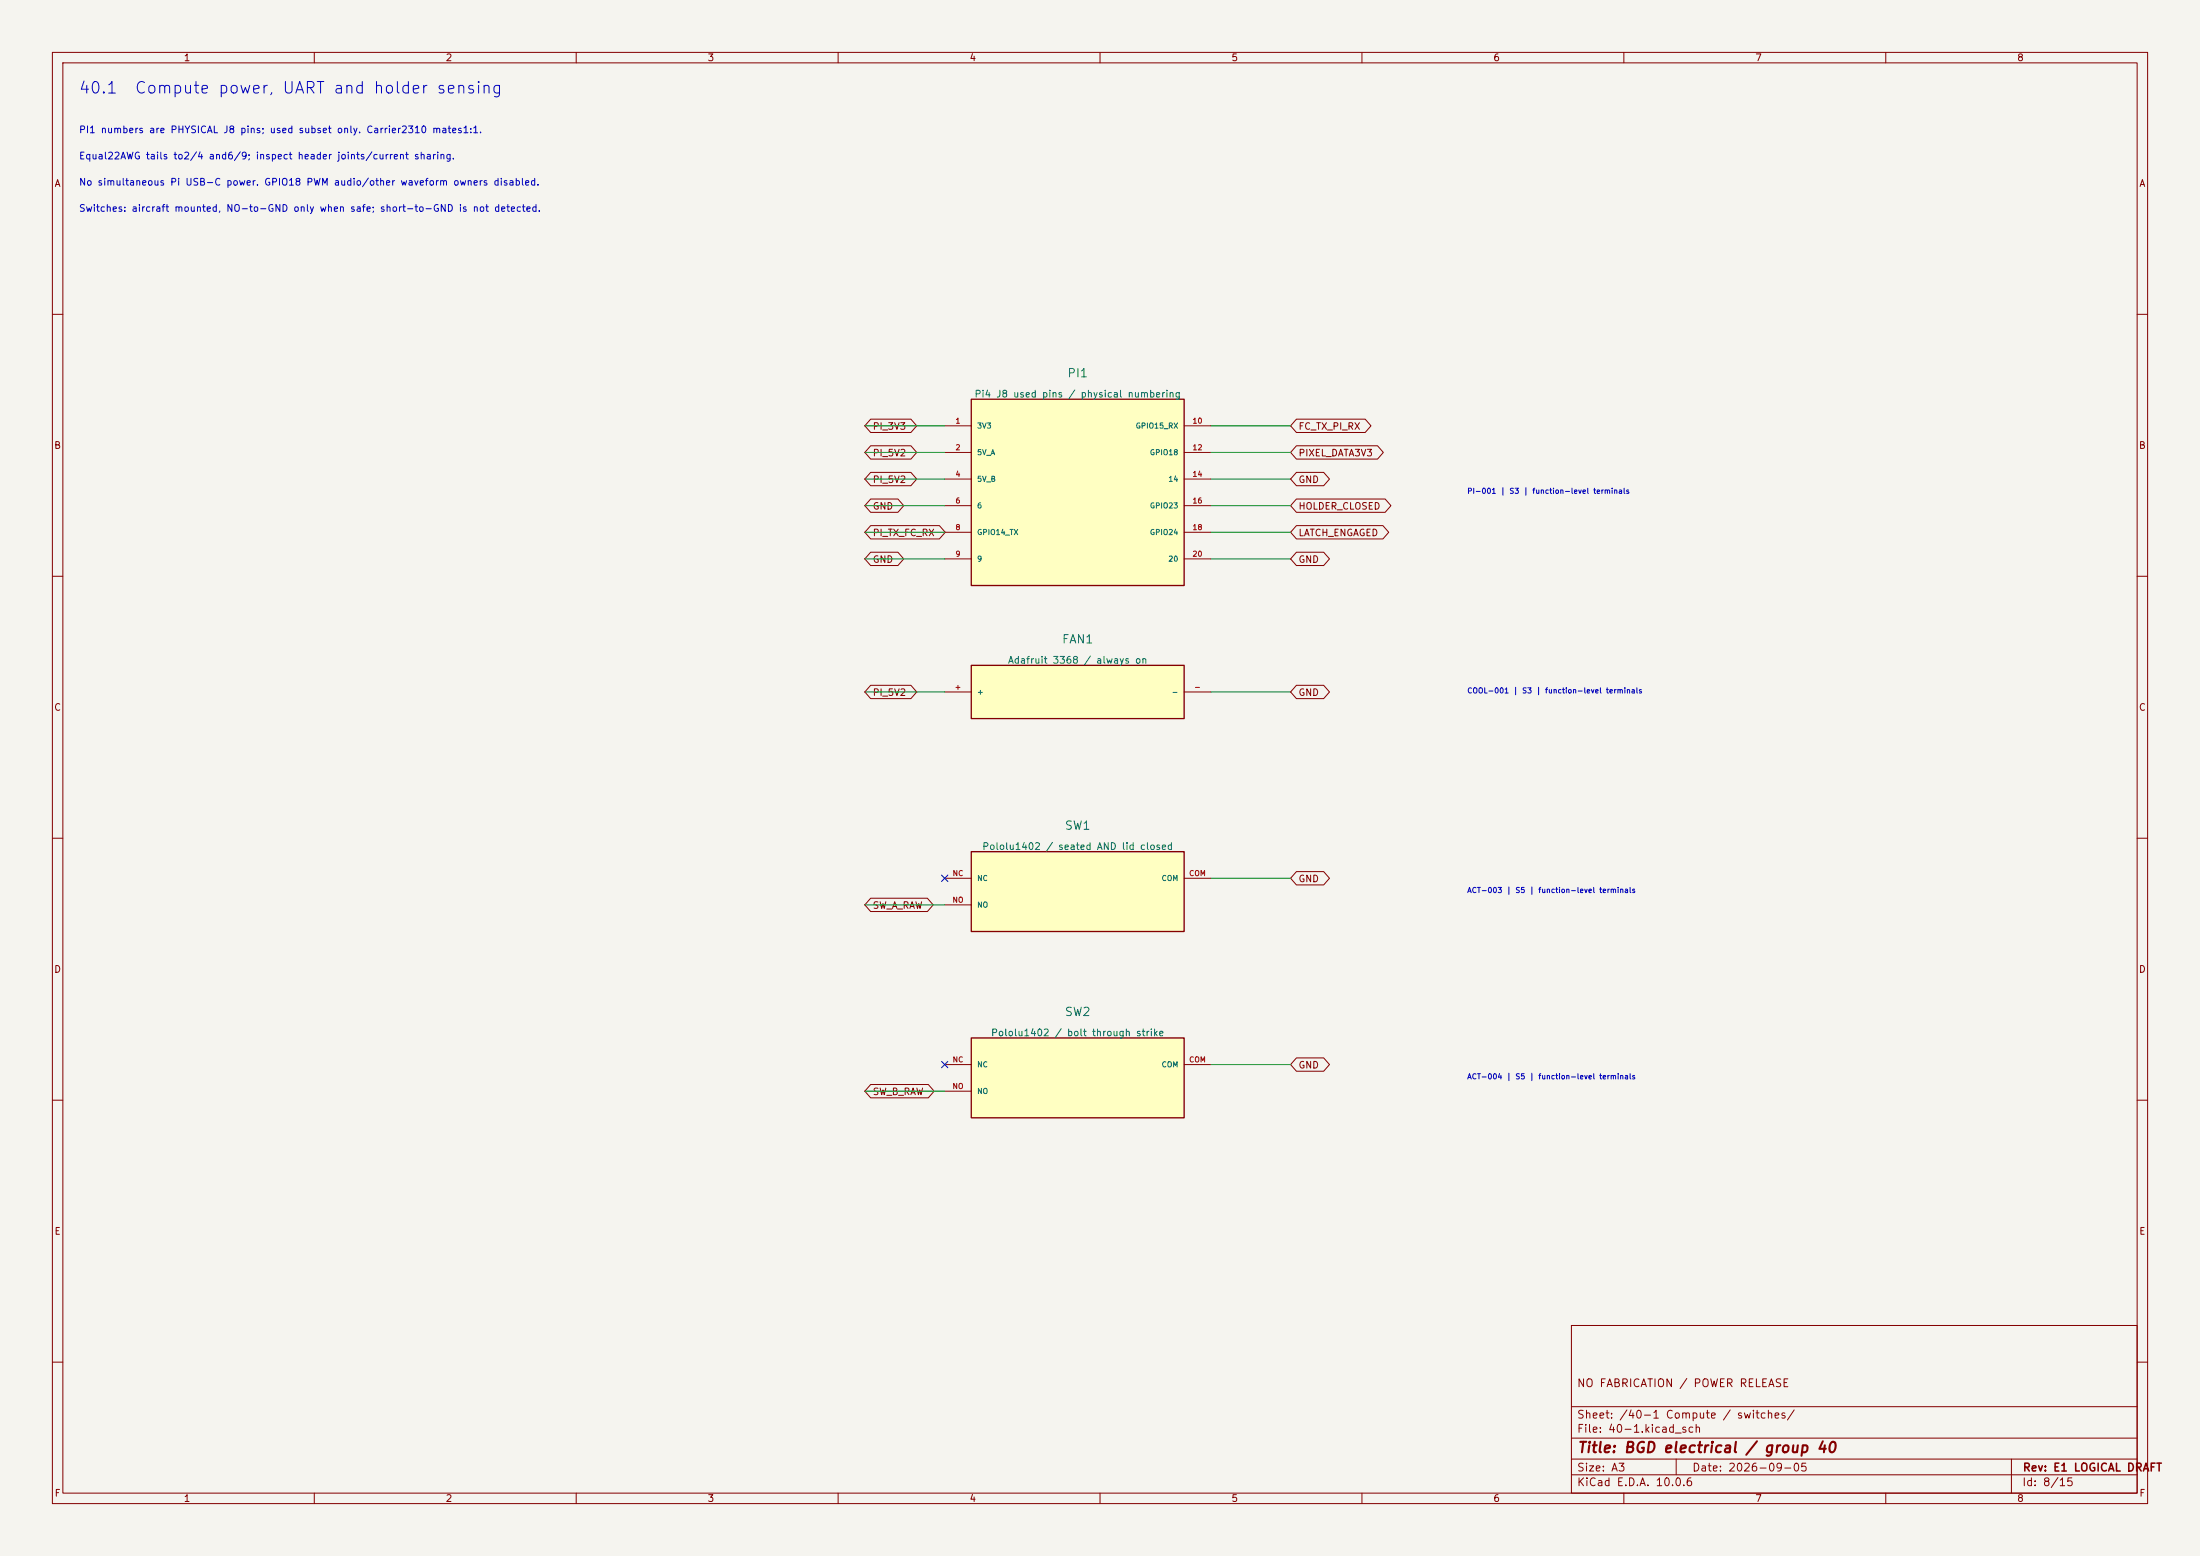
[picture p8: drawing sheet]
(kicad_sch (version 20250114) (generator "eeschema") (paper "A3") (title_block (title "BGD electrical / group 40") (date "2026-09-05") (rev "E1 LOGICAL DRAFT") (comment 1 "NO FABRICATION / POWER RELEASE")) (lib_symbols (symbol "BGD:BGD_PI1" (pin_names (offset 1.016)) (exclude_from_sim no) (in_bom yes) (on_board yes) (property "Reference" "PI1" (at 0 0 0) (effects (font (size 1.27 1.27)) (hide yes)))(property "Value" "Pi4 J8 used pins / physical numbering" (at 0 0 0) (effects (font (size 1.27 1.27)) (hide yes)))(property "Footprint" "" (at 0 0 0) (effects (font (size 1.27 1.27)) (hide yes)))(property "Datasheet" "https://www.raspberrypi.com/documentation/computers/raspberry-pi.html" (at 0 0 0) (effects (font (size 1.27 1.27)) (hide yes)))(property "Description" "Functional terminal model; PI-001; evidence S3; physical release held" (at 0 0 0) (effects (font (size 1.27 1.27)) (hide yes))) (symbol "BGD_PI1_1_1" (rectangle (start -20.32 17.78) (end 20.32 -17.78) (stroke (width 0.254) (type default)) (fill (type background)))(pin power_out line (at -25.4 12.700000000000001 0) (length 5.08) (name "3V3" (effects (font (size 1.0 1.0)) )) (number "1" (effects (font (size 1.0 1.0)) )))(pin power_in line (at -25.4 7.620000000000001 0) (length 5.08) (name "5V_A" (effects (font (size 1.0 1.0)) )) (number "2" (effects (font (size 1.0 1.0)) )))(pin power_in line (at -25.4 2.540000000000001 0) (length 5.08) (name "5V_B" (effects (font (size 1.0 1.0)) )) (number "4" (effects (font (size 1.0 1.0)) )))(pin passive line (at -25.4 -2.539999999999999 0) (length 5.08) (name "6" (effects (font (size 1.0 1.0)) )) (number "6" (effects (font (size 1.0 1.0)) )))(pin output line (at -25.4 -7.619999999999997 0) (length 5.08) (name "GPIO14_TX" (effects (font (size 1.0 1.0)) )) (number "8" (effects (font (size 1.0 1.0)) )))(pin passive line (at -25.4 -12.7 0) (length 5.08) (name "9" (effects (font (size 1.0 1.0)) )) (number "9" (effects (font (size 1.0 1.0)) )))(pin input line (at 25.4 12.700000000000001 180) (length 5.08) (name "GPIO15_RX" (effects (font (size 1.0 1.0)) )) (number "10" (effects (font (size 1.0 1.0)) )))(pin output line (at 25.4 7.620000000000001 180) (length 5.08) (name "GPIO18" (effects (font (size 1.0 1.0)) )) (number "12" (effects (font (size 1.0 1.0)) )))(pin passive line (at 25.4 2.540000000000001 180) (length 5.08) (name "14" (effects (font (size 1.0 1.0)) )) (number "14" (effects (font (size 1.0 1.0)) )))(pin input line (at 25.4 -2.539999999999999 180) (length 5.08) (name "GPIO23" (effects (font (size 1.0 1.0)) )) (number "16" (effects (font (size 1.0 1.0)) )))(pin input line (at 25.4 -7.619999999999997 180) (length 5.08) (name "GPIO24" (effects (font (size 1.0 1.0)) )) (number "18" (effects (font (size 1.0 1.0)) )))(pin passive line (at 25.4 -12.7 180) (length 5.08) (name "20" (effects (font (size 1.0 1.0)) )) (number "20" (effects (font (size 1.0 1.0)) )))))
(symbol "BGD:BGD_FAN1" (pin_names (offset 1.016)) (exclude_from_sim no) (in_bom yes) (on_board yes) (property "Reference" "FAN1" (at 0 0 0) (effects (font (size 1.27 1.27)) (hide yes)))(property "Value" "Adafruit 3368 / always on" (at 0 0 0) (effects (font (size 1.27 1.27)) (hide yes)))(property "Footprint" "" (at 0 0 0) (effects (font (size 1.27 1.27)) (hide yes)))(property "Datasheet" "https://www.adafruit.com/product/3368" (at 0 0 0) (effects (font (size 1.27 1.27)) (hide yes)))(property "Description" "Functional terminal model; COOL-001; evidence S3; physical release held" (at 0 0 0) (effects (font (size 1.27 1.27)) (hide yes))) (symbol "BGD_FAN1_1_1" (rectangle (start -20.32 5.08) (end 20.32 -5.08) (stroke (width 0.254) (type default)) (fill (type background)))(pin power_in line (at -25.4 0.0 0) (length 5.08) (name "+" (effects (font (size 1.0 1.0)) )) (number "+" (effects (font (size 1.0 1.0)) )))(pin passive line (at 25.4 0.0 180) (length 5.08) (name "-" (effects (font (size 1.0 1.0)) )) (number "-" (effects (font (size 1.0 1.0)) )))))
(symbol "BGD:BGD_SW1" (pin_names (offset 1.016)) (exclude_from_sim no) (in_bom yes) (on_board yes) (property "Reference" "SW1" (at 0 0 0) (effects (font (size 1.27 1.27)) (hide yes)))(property "Value" "Pololu1402 / seated AND lid closed" (at 0 0 0) (effects (font (size 1.27 1.27)) (hide yes)))(property "Footprint" "" (at 0 0 0) (effects (font (size 1.27 1.27)) (hide yes)))(property "Datasheet" "https://www.pololu.com/product/1402" (at 0 0 0) (effects (font (size 1.27 1.27)) (hide yes)))(property "Description" "Functional terminal model; ACT-003; evidence S5; physical release held" (at 0 0 0) (effects (font (size 1.27 1.27)) (hide yes))) (symbol "BGD_SW1_1_1" (rectangle (start -20.32 7.62) (end 20.32 -7.62) (stroke (width 0.254) (type default)) (fill (type background)))(pin passive line (at -25.4 2.54 0) (length 5.08) (name "NC" (effects (font (size 1.0 1.0)) )) (number "NC" (effects (font (size 1.0 1.0)) )))(pin passive line (at -25.4 -2.54 0) (length 5.08) (name "NO" (effects (font (size 1.0 1.0)) )) (number "NO" (effects (font (size 1.0 1.0)) )))(pin passive line (at 25.4 2.54 180) (length 5.08) (name "COM" (effects (font (size 1.0 1.0)) )) (number "COM" (effects (font (size 1.0 1.0)) )))))
(symbol "BGD:BGD_SW2" (pin_names (offset 1.016)) (exclude_from_sim no) (in_bom yes) (on_board yes) (property "Reference" "SW2" (at 0 0 0) (effects (font (size 1.27 1.27)) (hide yes)))(property "Value" "Pololu1402 / bolt through strike" (at 0 0 0) (effects (font (size 1.27 1.27)) (hide yes)))(property "Footprint" "" (at 0 0 0) (effects (font (size 1.27 1.27)) (hide yes)))(property "Datasheet" "https://www.pololu.com/product/1402" (at 0 0 0) (effects (font (size 1.27 1.27)) (hide yes)))(property "Description" "Functional terminal model; ACT-004; evidence S5; physical release held" (at 0 0 0) (effects (font (size 1.27 1.27)) (hide yes))) (symbol "BGD_SW2_1_1" (rectangle (start -20.32 7.62) (end 20.32 -7.62) (stroke (width 0.254) (type default)) (fill (type background)))(pin passive line (at -25.4 2.54 0) (length 5.08) (name "NC" (effects (font (size 1.0 1.0)) )) (number "NC" (effects (font (size 1.0 1.0)) )))(pin passive line (at -25.4 -2.54 0) (length 5.08) (name "NO" (effects (font (size 1.0 1.0)) )) (number "NO" (effects (font (size 1.0 1.0)) )))(pin passive line (at 25.4 2.54 180) (length 5.08) (name "COM" (effects (font (size 1.0 1.0)) )) (number "COM" (effects (font (size 1.0 1.0)) ))))))(text "40.1  Compute power, UART and holder sensing" (at 15 17 0) (effects (font (size 2.2 2.2)) (justify left)))(text "PI1 numbers are PHYSICAL J8 pins; used subset only. Carrier2310 mates1:1." (at 15 25 0) (effects (font (size 1.3 1.3)) (justify left)))(text "Equal22AWG tails to2/4 and6/9; inspect header joints/current sharing." (at 15 30 0) (effects (font (size 1.3 1.3)) (justify left)))(text "No simultaneous Pi USB-C power. GPIO18 PWM audio/other waveform owners disabled." (at 15 35 0) (effects (font (size 1.3 1.3)) (justify left)))(text "Switches: aircraft mounted, NO-to-GND only when safe; short-to-GND is not detected." (at 15 40 0) (effects (font (size 1.3 1.3)) (justify left)))(symbol (lib_id "BGD:BGD_PI1") (at 205.74 93.98 0) (unit 1) (in_bom yes) (on_board yes) (dnp no) (property "Reference" "PI1" (at 205.74 71.2 0) (effects (font (size 1.6 1.6)) )) (property "Value" "Pi4 J8 used pins / physical numbering" (at 205.74 75.2 0) (effects (font (size 1.3 1.3)) ))(property "Datasheet" "https://www.raspberrypi.com/documentation/computers/raspberry-pi.html" (at 205.74 93.98 0) (effects (font (size 1 1)) (hide yes))) (property "Inventory_ID" "PI-001" (at 205.74 93.98 0) (effects (font (size 1 1)) (hide yes))))(wire (pts (xy 180.34 81.28) (xy 165.1 81.28)) (stroke (width 0) (type default)))(global_label "PI_3V3" (shape bidirectional) (at 165.1 81.28 0) (effects (font (size 1.27 1.27)) (justify left)) (property "Intersheetrefs" "${INTERSHEET_REFS}" (at 165.1 81.28 0) (effects (font (size 1 1)) (hide yes))))(wire (pts (xy 180.34 86.36) (xy 165.1 86.36)) (stroke (width 0) (type default)))(global_label "PI_5V2" (shape bidirectional) (at 165.1 86.36 0) (effects (font (size 1.27 1.27)) (justify left)) (property "Intersheetrefs" "${INTERSHEET_REFS}" (at 165.1 86.36 0) (effects (font (size 1 1)) (hide yes))))(wire (pts (xy 180.34 91.44) (xy 165.1 91.44)) (stroke (width 0) (type default)))(global_label "PI_5V2" (shape bidirectional) (at 165.1 91.44 0) (effects (font (size 1.27 1.27)) (justify left)) (property "Intersheetrefs" "${INTERSHEET_REFS}" (at 165.1 91.44 0) (effects (font (size 1 1)) (hide yes))))(wire (pts (xy 180.34 96.52) (xy 165.1 96.52)) (stroke (width 0) (type default)))(global_label "GND" (shape bidirectional) (at 165.1 96.52 0) (effects (font (size 1.27 1.27)) (justify left)) (property "Intersheetrefs" "${INTERSHEET_REFS}" (at 165.1 96.52 0) (effects (font (size 1 1)) (hide yes))))(wire (pts (xy 180.34 101.6) (xy 165.1 101.6)) (stroke (width 0) (type default)))(global_label "PI_TX_FC_RX" (shape bidirectional) (at 165.1 101.6 0) (effects (font (size 1.27 1.27)) (justify left)) (property "Intersheetrefs" "${INTERSHEET_REFS}" (at 165.1 101.6 0) (effects (font (size 1 1)) (hide yes))))(wire (pts (xy 180.34 106.68) (xy 165.1 106.68)) (stroke (width 0) (type default)))(global_label "GND" (shape bidirectional) (at 165.1 106.68 0) (effects (font (size 1.27 1.27)) (justify left)) (property "Intersheetrefs" "${INTERSHEET_REFS}" (at 165.1 106.68 0) (effects (font (size 1 1)) (hide yes))))(wire (pts (xy 231.14 81.28) (xy 246.38 81.28)) (stroke (width 0) (type default)))(global_label "FC_TX_PI_RX" (shape bidirectional) (at 246.38 81.28 180) (effects (font (size 1.27 1.27)) (justify left)) (property "Intersheetrefs" "${INTERSHEET_REFS}" (at 246.38 81.28 180) (effects (font (size 1 1)) (hide yes))))(wire (pts (xy 231.14 86.36) (xy 246.38 86.36)) (stroke (width 0) (type default)))(global_label "PIXEL_DATA3V3" (shape bidirectional) (at 246.38 86.36 180) (effects (font (size 1.27 1.27)) (justify left)) (property "Intersheetrefs" "${INTERSHEET_REFS}" (at 246.38 86.36 180) (effects (font (size 1 1)) (hide yes))))(wire (pts (xy 231.14 91.44) (xy 246.38 91.44)) (stroke (width 0) (type default)))(global_label "GND" (shape bidirectional) (at 246.38 91.44 180) (effects (font (size 1.27 1.27)) (justify left)) (property "Intersheetrefs" "${INTERSHEET_REFS}" (at 246.38 91.44 180) (effects (font (size 1 1)) (hide yes))))(wire (pts (xy 231.14 96.52) (xy 246.38 96.52)) (stroke (width 0) (type default)))(global_label "HOLDER_CLOSED" (shape bidirectional) (at 246.38 96.52 180) (effects (font (size 1.27 1.27)) (justify left)) (property "Intersheetrefs" "${INTERSHEET_REFS}" (at 246.38 96.52 180) (effects (font (size 1 1)) (hide yes))))(wire (pts (xy 231.14 101.6) (xy 246.38 101.6)) (stroke (width 0) (type default)))(global_label "LATCH_ENGAGED" (shape bidirectional) (at 246.38 101.6 180) (effects (font (size 1.27 1.27)) (justify left)) (property "Intersheetrefs" "${INTERSHEET_REFS}" (at 246.38 101.6 180) (effects (font (size 1 1)) (hide yes))))(wire (pts (xy 231.14 106.68) (xy 246.38 106.68)) (stroke (width 0) (type default)))(global_label "GND" (shape bidirectional) (at 246.38 106.68 180) (effects (font (size 1.27 1.27)) (justify left)) (property "Intersheetrefs" "${INTERSHEET_REFS}" (at 246.38 106.68 180) (effects (font (size 1 1)) (hide yes))))(text "PI-001 | S3 | function-level terminals" (at 280 93.98 0) (effects (font (size 1.0 1.0)) (justify left)))(symbol (lib_id "BGD:BGD_FAN1") (at 205.74 132.08 0) (unit 1) (in_bom yes) (on_board yes) (dnp no) (property "Reference" "FAN1" (at 205.74 122.0 0) (effects (font (size 1.6 1.6)) )) (property "Value" "Adafruit 3368 / always on" (at 205.74 126.0 0) (effects (font (size 1.3 1.3)) ))(property "Datasheet" "https://www.adafruit.com/product/3368" (at 205.74 132.08 0) (effects (font (size 1 1)) (hide yes))) (property "Inventory_ID" "COOL-001" (at 205.74 132.08 0) (effects (font (size 1 1)) (hide yes))))(wire (pts (xy 180.34 132.08) (xy 165.1 132.08)) (stroke (width 0) (type default)))(global_label "PI_5V2" (shape bidirectional) (at 165.1 132.08 0) (effects (font (size 1.27 1.27)) (justify left)) (property "Intersheetrefs" "${INTERSHEET_REFS}" (at 165.1 132.08 0) (effects (font (size 1 1)) (hide yes))))(wire (pts (xy 231.14 132.08) (xy 246.38 132.08)) (stroke (width 0) (type default)))(global_label "GND" (shape bidirectional) (at 246.38 132.08 180) (effects (font (size 1.27 1.27)) (justify left)) (property "Intersheetrefs" "${INTERSHEET_REFS}" (at 246.38 132.08 180) (effects (font (size 1 1)) (hide yes))))(text "COOL-001 | S3 | function-level terminals" (at 280 132.08 0) (effects (font (size 1.0 1.0)) (justify left)))(symbol (lib_id "BGD:BGD_SW1") (at 205.74 170.18 0) (unit 1) (in_bom yes) (on_board yes) (dnp no) (property "Reference" "SW1" (at 205.74 157.56 0) (effects (font (size 1.6 1.6)) )) (property "Value" "Pololu1402 / seated AND lid closed" (at 205.74 161.56 0) (effects (font (size 1.3 1.3)) ))(property "Datasheet" "https://www.pololu.com/product/1402" (at 205.74 170.18 0) (effects (font (size 1 1)) (hide yes))) (property "Inventory_ID" "ACT-003" (at 205.74 170.18 0) (effects (font (size 1 1)) (hide yes))))(no_connect (at 180.34 167.64))(wire (pts (xy 180.34 172.72) (xy 165.1 172.72)) (stroke (width 0) (type default)))(global_label "SW_A_RAW" (shape bidirectional) (at 165.1 172.72 0) (effects (font (size 1.27 1.27)) (justify left)) (property "Intersheetrefs" "${INTERSHEET_REFS}" (at 165.1 172.72 0) (effects (font (size 1 1)) (hide yes))))(wire (pts (xy 231.14 167.64) (xy 246.38 167.64)) (stroke (width 0) (type default)))(global_label "GND" (shape bidirectional) (at 246.38 167.64 180) (effects (font (size 1.27 1.27)) (justify left)) (property "Intersheetrefs" "${INTERSHEET_REFS}" (at 246.38 167.64 180) (effects (font (size 1 1)) (hide yes))))(text "ACT-003 | S5 | function-level terminals" (at 280 170.18 0) (effects (font (size 1.0 1.0)) (justify left)))(symbol (lib_id "BGD:BGD_SW2") (at 205.74 205.74 0) (unit 1) (in_bom yes) (on_board yes) (dnp no) (property "Reference" "SW2" (at 205.74 193.12 0) (effects (font (size 1.6 1.6)) )) (property "Value" "Pololu1402 / bolt through strike" (at 205.74 197.12 0) (effects (font (size 1.3 1.3)) ))(property "Datasheet" "https://www.pololu.com/product/1402" (at 205.74 205.74 0) (effects (font (size 1 1)) (hide yes))) (property "Inventory_ID" "ACT-004" (at 205.74 205.74 0) (effects (font (size 1 1)) (hide yes))))(no_connect (at 180.34 203.2))(wire (pts (xy 180.34 208.28) (xy 165.1 208.28)) (stroke (width 0) (type default)))(global_label "SW_B_RAW" (shape bidirectional) (at 165.1 208.28 0) (effects (font (size 1.27 1.27)) (justify left)) (property "Intersheetrefs" "${INTERSHEET_REFS}" (at 165.1 208.28 0) (effects (font (size 1 1)) (hide yes))))(wire (pts (xy 231.14 203.2) (xy 246.38 203.2)) (stroke (width 0) (type default)))(global_label "GND" (shape bidirectional) (at 246.38 203.2 180) (effects (font (size 1.27 1.27)) (justify left)) (property "Intersheetrefs" "${INTERSHEET_REFS}" (at 246.38 203.2 180) (effects (font (size 1 1)) (hide yes))))(text "ACT-004 | S5 | function-level terminals" (at 280 205.74 0) (effects (font (size 1.0 1.0)) (justify left)))(embedded_fonts no))
